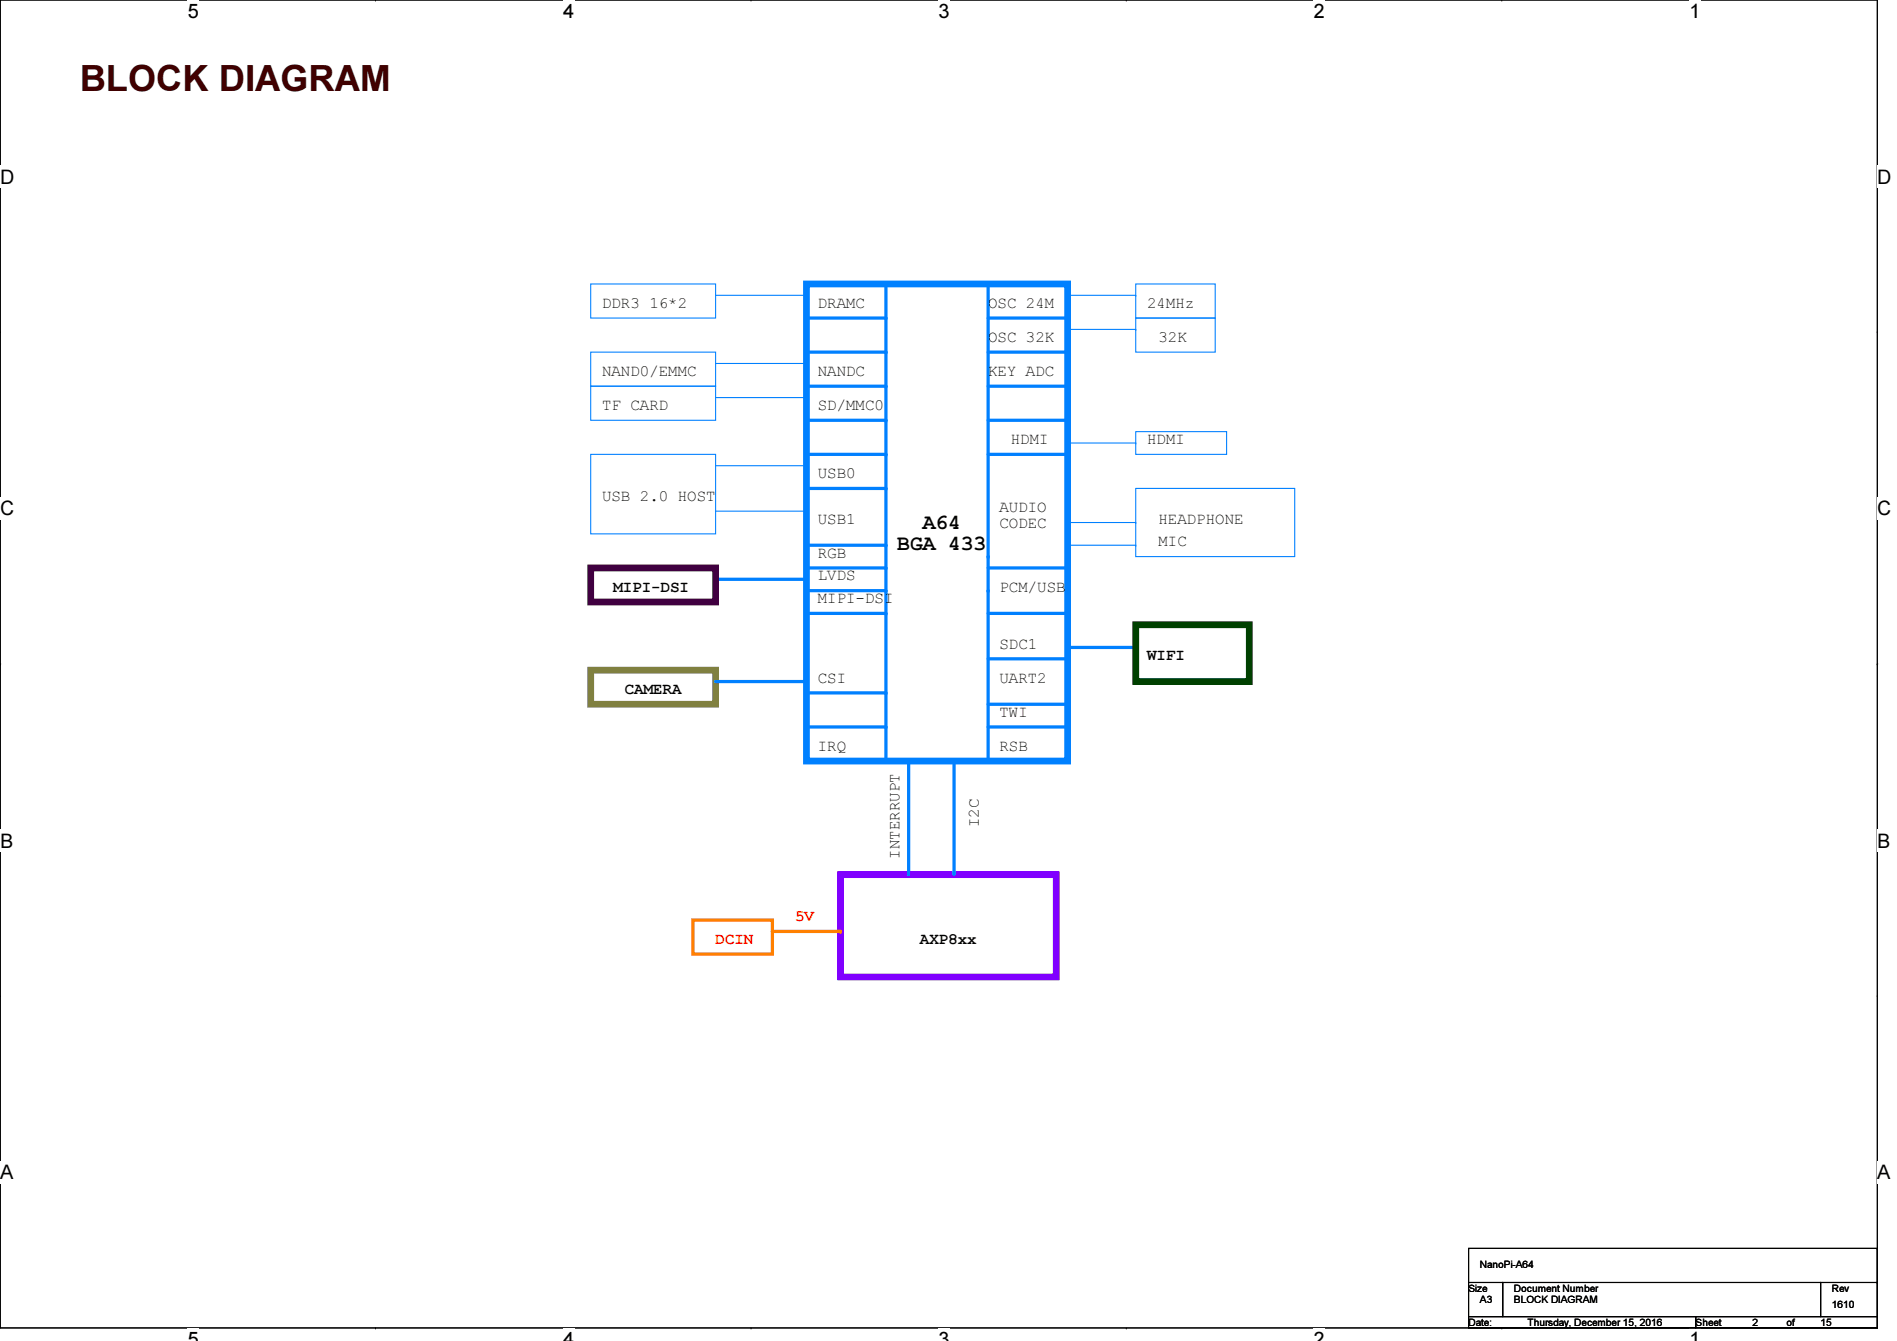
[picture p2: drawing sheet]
<svg xmlns="http://www.w3.org/2000/svg" width="297mm" height="210mm" viewBox="0 0 297 210" stroke-linecap="round" stroke-linejoin="round" font-family="sans-serif">
<path d="M0 0h294v207.9h-294z" fill="none" stroke="#000" stroke-width=".17"/>
<g fill="#fff">
<path d="M29.4 0h1.8v3.5h-1.8z"/>
<path d="M29.4 207.9h1.8v2h-1.8z"/>
</g>
<path d="M58.8 0h.1M58.8 207.9h.1" fill="none" stroke="#000" stroke-width=".17"/>
<g fill="#fff">
<path d="M88.2 0h1.7v3.5h-1.7z"/>
<path d="M88.2 207.9h1.7v2h-1.7z"/>
</g>
<path d="M117.6 0h.1M117.6 207.9h.1" fill="none" stroke="#000" stroke-width=".17"/>
<g fill="#fff">
<path d="M147 0h1.7v3.5h-1.7z"/>
<path d="M147 207.9h1.7v2h-1.7z"/>
</g>
<path d="M176.4 0h.1M176.4 207.9h.1" fill="none" stroke="#000" stroke-width=".17"/>
<g fill="#fff">
<path d="M205.7 0h1.8v3.5h-1.8z"/>
<path d="M205.7 207.9h1.8v2h-1.8z"/>
</g>
<path d="M235.2 0h.1M235.2 207.9h.1" fill="none" stroke="#000" stroke-width=".17"/>
<g fill="#fff">
<path d="M264.5 0h1.8v3.5h-1.8z"/>
<path d="M264.5 207.9h1.8v2h-1.8z"/>
<path d="M0 26h2.3v3.4h-2.3z"/>
<path d="M294 26h2.2v3.4h-2.2z"/>
<path d="M0 77.9h2.3v3.5h-2.3z"/>
<path d="M294 77.9h2.2v3.5h-2.2z"/>
</g>
<path d="M0 51.9h.1M294 51.9h.1" fill="none" stroke="#000" stroke-width=".17"/>
<g fill="#fff">
<path d="M0 129.9h2.1v3.4h-2.1z"/>
<path d="M294 129.9h2v3.4h-2z"/>
</g>
<path d="M0 103.9h.1M294 103.9h.1" fill="none" stroke="#000" stroke-width=".17"/>
<path d="M0 103.9h.1M294 103.9h.1" fill="none" stroke="#000" stroke-width=".16"/>
<g fill="#fff">
<path d="M0 181.8h2.1v3.5h-2.1z"/>
<path d="M294 181.8h2v3.5h-2z"/>
</g>
<path d="M0 155.9h.1M294 155.9h.1" fill="none" stroke="#000" stroke-width=".17"/>
<path d="M126.3 88.9h12.4" fill="none" stroke="#0080ff" stroke-width=".51"/>
<circle cx="138.7" cy="88.9" r=".25" fill="#0080ff"/>
<path d="M126.3 92.5h12.4" fill="none" stroke="#0080ff" stroke-width=".51"/>
<circle cx="138.7" cy="92.5" r=".25" fill="#0080ff"/>
<path d="M154.7 88.9h12.5" fill="none" stroke="#0080ff" stroke-width=".51"/>
<circle cx="167.2" cy="88.9" r=".25" fill="#0080ff"/>
<path d="M177.8 76.5h24.9v10.6h-24.9zM167.2 81.8h10.6M167.2 85.3h10.6M177.8 81.8h.1M177.8 85.3h.1" fill="none" stroke="#0080ff" stroke-width=".17"/>
<path d="M154.7 110.2h12.5" fill="none" stroke="#0080ff" stroke-width=".51"/>
<circle cx="167.2" cy="110.2" r=".25" fill="#0080ff"/>
<path d="M154.7 96h12.5" fill="none" stroke="#0080ff" stroke-width=".51"/>
<circle cx="167.2" cy="96" r=".25" fill="#0080ff"/>
<path d="M154.7 103.1h12.5" fill="none" stroke="#0080ff" stroke-width=".51"/>
<circle cx="167.2" cy="103.1" r=".25" fill="#0080ff"/>
<path d="M167.2 101.3h10.6" fill="none" stroke="#0080ff" stroke-width=".51"/>
<circle cx="177.8" cy="101.3" r=".25" fill="#0080ff"/>
<path d="M177.8 97.8h17.8v8.9h-17.8z" fill="none" stroke="#004000" stroke-width="1.1"/>
<path d="M126.3 96h12.4" fill="none" stroke="#0080ff" stroke-width=".51"/>
<circle cx="138.7" cy="96" r=".25" fill="#0080ff"/>
<path d="M92.5 104.9h19.6v5.3h-19.6z" fill="none" stroke="#808040" stroke-width="1.1"/>
<path d="M112.1 106.7h14.2" fill="none" stroke="#0080ff" stroke-width=".51"/>
<circle cx="126.3" cy="106.7" r=".25" fill="#0080ff"/>
<path d="M112.1 90.7h14.2" fill="none" stroke="#0080ff" stroke-width=".51"/>
<circle cx="126.3" cy="90.7" r=".25" fill="#0080ff"/>
<path d="M154.7 65.8h12.5" fill="none" stroke="#0080ff" stroke-width=".51"/>
<circle cx="167.2" cy="65.8" r=".25" fill="#0080ff"/>
<path d="M126.3 44.4h40.9v74.7h-40.9z" fill="none" stroke="#0080ff" stroke-width="1.1"/>
<path d="M138.7 44.4v74.7" fill="none" stroke="#0080ff" stroke-width=".51"/>
<circle cx="138.7" cy="119.1" r=".25" fill="#0080ff"/>
<path d="M126.3 44.4h12.4" fill="none" stroke="#0080ff" stroke-width=".51"/>
<circle cx="138.7" cy="44.4" r=".25" fill="#0080ff"/>
<path d="M92.5 44.4h19.6v5.4h-19.6zM112.1 46.2h14.2M126.3 46.2h.1" fill="none" stroke="#0080ff" stroke-width=".17"/>
<path d="M126.3 49.8h12.4" fill="none" stroke="#0080ff" stroke-width=".51"/>
<circle cx="138.7" cy="49.8" r=".25" fill="#0080ff"/>
<path d="M126.3 55.1h12.4" fill="none" stroke="#0080ff" stroke-width=".51"/>
<circle cx="138.7" cy="55.1" r=".25" fill="#0080ff"/>
<path d="M92.5 55.1h19.6v5.4h-19.6zM112.1 56.9h14.2M126.3 56.9h.1" fill="none" stroke="#0080ff" stroke-width=".17"/>
<path d="M126.3 60.5h12.4" fill="none" stroke="#0080ff" stroke-width=".51"/>
<circle cx="138.7" cy="60.5" r=".25" fill="#0080ff"/>
<path d="M92.5 60.5h19.6v5.3h-19.6zM112.1 62.2h14.2M126.3 62.2h.1" fill="none" stroke="#0080ff" stroke-width=".17"/>
<path d="M126.3 65.8h12.4" fill="none" stroke="#0080ff" stroke-width=".51"/>
<circle cx="138.7" cy="65.8" r=".25" fill="#0080ff"/>
<path d="M126.3 71.1h12.4" fill="none" stroke="#0080ff" stroke-width=".51"/>
<circle cx="138.7" cy="71.1" r=".25" fill="#0080ff"/>
<path d="M126.3 76.5h12.4" fill="none" stroke="#0080ff" stroke-width=".51"/>
<circle cx="138.7" cy="76.5" r=".25" fill="#0080ff"/>
<path d="M92.5 71.1h19.6v12.5h-19.6zM112.1 72.9h14.2M126.3 72.9h.1" fill="none" stroke="#0080ff" stroke-width=".17"/>
<path d="M154.7 44.4v42.7" fill="none" stroke="#0080ff" stroke-width=".51"/>
<circle cx="154.7" cy="87.1" r=".25" fill="#0080ff"/>
<path d="M154.7 44.4h12.5" fill="none" stroke="#0080ff" stroke-width=".51"/>
<circle cx="167.2" cy="44.4" r=".25" fill="#0080ff"/>
<path d="M167.2 46.2h10.6M177.8 44.4h12.5v5.4h-12.5zM177.8 46.2h.1" fill="none" stroke="#0080ff" stroke-width=".17"/>
<path d="M154.7 49.8h12.5" fill="none" stroke="#0080ff" stroke-width=".51"/>
<circle cx="167.2" cy="49.8" r=".25" fill="#0080ff"/>
<path d="M154.7 55.1h12.5" fill="none" stroke="#0080ff" stroke-width=".51"/>
<circle cx="167.2" cy="55.1" r=".25" fill="#0080ff"/>
<path d="M154.7 71.1h12.5" fill="none" stroke="#0080ff" stroke-width=".51"/>
<circle cx="167.2" cy="71.1" r=".25" fill="#0080ff"/>
<path d="M154.7 60.5h12.5" fill="none" stroke="#0080ff" stroke-width=".51"/>
<circle cx="167.2" cy="60.5" r=".25" fill="#0080ff"/>
<path d="M92.5 88.9h19.6v5.3h-19.6z" fill="none" stroke="#400040" stroke-width="1.1"/>
<path d="M167.2 69.3h10.6M177.8 67.6h14.3v3.5h-14.3zM177.8 69.3h.1" fill="none" stroke="#0080ff" stroke-width=".17"/>
<path d="M126.3 85.3h12.4" fill="none" stroke="#0080ff" stroke-width=".51"/>
<circle cx="138.7" cy="85.3" r=".25" fill="#0080ff"/>
<path d="M126.3 108.5h12.4" fill="none" stroke="#0080ff" stroke-width=".51"/>
<circle cx="138.7" cy="108.5" r=".25" fill="#0080ff"/>
<path d="M154.7 113.8h12.5" fill="none" stroke="#0080ff" stroke-width=".51"/>
<circle cx="167.2" cy="113.8" r=".25" fill="#0080ff"/>
<path d="M126.3 113.8h12.4" fill="none" stroke="#0080ff" stroke-width=".51"/>
<circle cx="138.7" cy="113.8" r=".25" fill="#0080ff"/>
<path d="M131.6 136.9h33.8v16h-33.8z" fill="none" stroke="#8000ff" stroke-width="1.1"/>
<path d="M142.3 119.1v17.8" fill="none" stroke="#0080ff" stroke-width=".51"/>
<circle cx="142.3" cy="119.1" r=".25" fill="#0080ff"/>
<path d="M149.4 119.1v17.8" fill="none" stroke="#0080ff" stroke-width=".51"/>
<circle cx="149.4" cy="119.1" r=".25" fill="#0080ff"/>
<path d="M154.7 87.1v5.4" fill="none" stroke="#0080ff" stroke-width=".51"/>
<circle cx="154.7" cy="92.5" r=".25" fill="#0080ff"/>
<path d="M154.7 92.5v26.6" fill="none" stroke="#0080ff" stroke-width=".51"/>
<circle cx="154.7" cy="119.1" r=".25" fill="#0080ff"/>
<path d="M167.2 51.6h10.6M177.8 49.8h12.5v5.3h-12.5zM177.8 51.6h.1" fill="none" stroke="#0080ff" stroke-width=".17"/>
<path d="M120.9 145.8h10.7" fill="none" stroke="#ff8000" stroke-width=".51"/>
<circle cx="131.6" cy="145.8" r=".25" fill="#ff8000"/>
<path d="M108.5 144h12.4v5.4h-12.4z" fill="none" stroke="#ff8000" stroke-width=".51"/>
<path d="M112.1 80h14.2M126.3 80h.1" fill="none" stroke="#0080ff" stroke-width=".17"/>
<path d="M230 195.4h.1M230 195.4v5.3M230 195.4h64M294 195.4h.1M294 195.4v5.3M230 200.7h5.3v5.4h-5.3zM230 206.1h35.5v1.8h-35.5zM235.3 200.7h49.8v5.4h-49.8zM265.5 206.1h28.5v1.8h-28.5zM285.1 200.7h8.9v5.4h-8.9zM294 200.7h.1" fill="none" stroke="#000" stroke-width=".17"/>
<text font-size="5.7" fill="#400000" x="12.5" y="14.2">BLOCK DIAGRAM</text>
<g font-size="3.3">
<text x="144.5" y="82.8">A64</text>
<text x="140.5" y="86.1">BGA 433</text>
</g>
<g font-size="3.1">
<text x="29.4" y="2.8">5</text>
<text x="88.2" y="2.8">4</text>
<text x="147" y="2.8">3</text>
<text x="205.7" y="2.8">2</text>
<text x="264.5" y="2.8">1</text>
<text x="0" y="28.7">D</text>
<text x="294" y="28.7">D</text>
<text x="0" y="80.7">C</text>
<text x="294" y="80.7">C</text>
<text x="0" y="132.7">B</text>
<text x="294" y="132.7">B</text>
<text x="0" y="184.6">A</text>
<text x="294" y="184.6">A</text>
<text x="29.4" y="210.7">5</text>
<text x="88.2" y="210.7">4</text>
<text x="147" y="210.7">3</text>
<text x="205.7" y="210.7">2</text>
<text x="264.5" y="210.7">1</text>
</g>
<g font-size="2.5">
<text x="94.3" y="48.2">DDR3 16*2</text>
<text x="128.1" y="48.2">DRAMC</text>
<text x="154.7" y="48.2">OSC 24M</text>
<text x="154.7" y="53.5">OSC 32K</text>
<text x="179.6" y="48.2">24MHz</text>
<text x="181.4" y="53.5">32K</text>
<text x="94.3" y="58.8">NAND0/EMMC</text>
<text x="128.1" y="58.8">NANDC</text>
<text x="154.7" y="58.8">KEY ADC</text>
<text x="94.3" y="64.2">TF CARD</text>
<text x="128.1" y="64.2">SD/MMC0</text>
<text x="158.3" y="69.5">HDMI</text>
<text x="179.6" y="69.5">HDMI</text>
<text x="128.1" y="74.8">USB0</text>
<text x="94.3" y="78.4">USB 2.0 HOST</text>
<text x="128.1" y="82">USB1</text>
<text x="156.5" y="80.2">AUDIO</text>
<text x="156.5" y="82.6">CODEC</text>
<text x="181.4" y="82">HEADPHONE</text>
<text x="128.1" y="87.3">RGB</text>
<text x="181.4" y="85.5">MIC</text>
<text x="96.1" y="92.7">MIPI-DSI</text>
<text x="128.1" y="90.8">LVDS</text>
<text x="128.1" y="94.4">MIPI-DSI</text>
<text x="156.5" y="92.6">PCM/USB</text>
<text x="156.5" y="101.5">SDC1</text>
<text x="128.1" y="106.8">CSI</text>
<text x="156.5" y="106.8">UART2</text>
<text x="179.6" y="103.3">WIFI</text>
<text x="97.8" y="108.7">CAMERA</text>
<text x="156.5" y="112.2">TWI</text>
<text x="128.1" y="117.5">IRQ</text>
<text x="156.5" y="117.5">RSB</text>
<text x="153.3" y="129.5" transform="rotate(-90 153.3 129.5)">I2C</text>
<text x="140.8" y="134.4" transform="rotate(-90 140.8 134.4)">INTERRUPT</text>
<text x="144.1" y="147.8">AXP8xx</text>
</g>
<g font-size="2.5" fill="#f00">
<text x="112.1" y="147.8">DCIN</text>
<text x="124.5" y="144.2">5V</text>
</g>
<g font-size="1.6">
<text x="230" y="202.2">Size</text>
<text x="231.7" y="198.5">NanoPi-A64</text>
<text x="231.7" y="204">A3</text>
<text x="237.1" y="204">BLOCK DIAGRAM</text>
<text x="237.1" y="202.2">Document Number</text>
<text x="286.8" y="202.2">Rev</text>
<text x="230" y="207.5">Date:</text>
<text x="239.2" y="207.5">Thursday, December 15, 2016</text>
<text x="265.5" y="207.5">Sheet</text>
<text x="274.4" y="207.5">2</text>
<text x="279.7" y="207.5">of</text>
<text x="285.1" y="207.5">15</text>
<text x="286.8" y="204.7">1610</text>
</g>
</svg>
